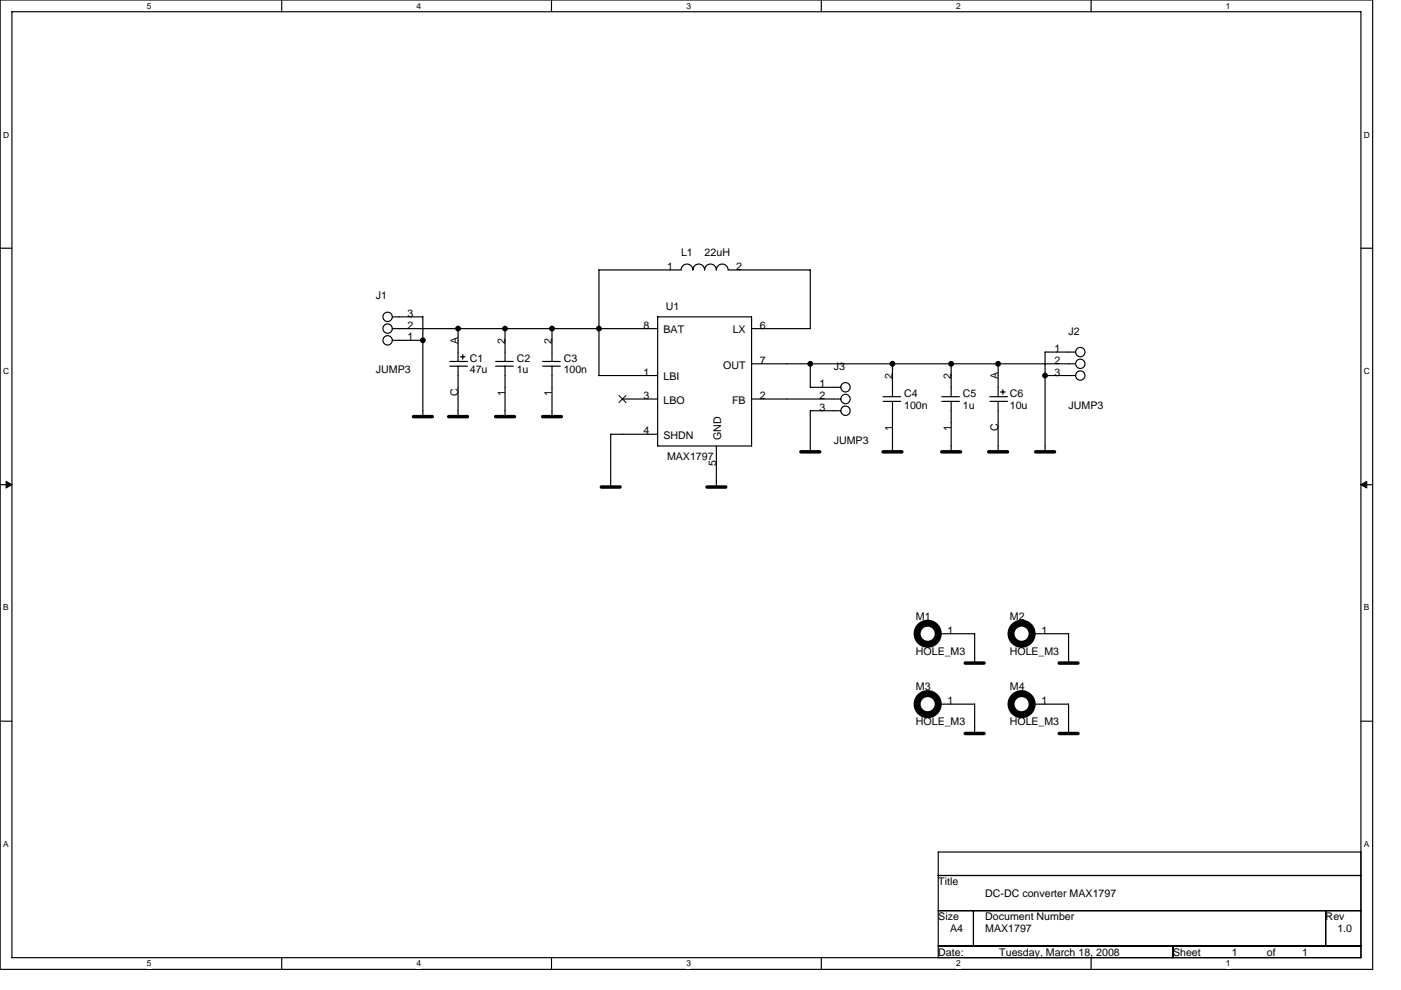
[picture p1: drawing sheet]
<svg xmlns="http://www.w3.org/2000/svg" width="297mm" height="210mm" viewBox="0 0 297 210" stroke-linecap="round" stroke-linejoin="round" font-family="sans-serif">
<path d="M0 0h291v205.6h-291zM2.5 2.5h286v200.6h-286z" fill="none" stroke="#000" stroke-width=".25"/>
<g fill="#fff">
<path d="M31.1 .3h1v1.9h-1z"/>
<path d="M31.1 203.4h1v2h-1z"/>
</g>
<path d="M59.7 0v2.5M59.7 203.1v2.5" fill="none" stroke="#000" stroke-width=".25"/>
<g fill="#fff">
<path d="M88.3 .3h1v1.9h-1z"/>
<path d="M88.3 203.4h1v2h-1z"/>
</g>
<path d="M116.9 0v2.5M116.9 203.1v2.5" fill="none" stroke="#000" stroke-width=".25"/>
<g fill="#fff">
<path d="M145.5 .3h1v1.9h-1z"/>
<path d="M145.5 203.4h1v2h-1z"/>
</g>
<path d="M174.1 0v2.5M174.1 203.1v2.5" fill="none" stroke="#000" stroke-width=".25"/>
<g fill="#fff">
<path d="M202.7 .3h1v1.9h-1z"/>
<path d="M202.7 203.4h1v2h-1z"/>
</g>
<path d="M231.3 0v2.5M231.3 203.1v2.5" fill="none" stroke="#000" stroke-width=".25"/>
<g fill="#fff">
<path d="M259.9 .3h1v1.9h-1z"/>
<path d="M259.9 203.4h1v2h-1z"/>
<path d="M.7 27.6h1.3v2h-1.3z"/>
<path d="M289.2 27.6h1.3v2h-1.3z"/>
<path d="M.7 77.7h1.3v2h-1.3z"/>
<path d="M289.2 77.7h1.3v2h-1.3z"/>
</g>
<path d="M0 52.6h2.5M288.5 52.6h2.5" fill="none" stroke="#000" stroke-width=".25"/>
<g fill="#fff">
<path d="M.7 127.9h1.2v2h-1.2z"/>
<path d="M289.2 127.9h1.2v2h-1.2z"/>
</g>
<path d="M0 102.8h2.5M288.5 102.8h2.5" fill="none" stroke="#000" stroke-width=".25"/>
<path d="M1.3 102.1l1.2 .7-1.2 .7zM288.5 102.8l1.3-.7v1.4z" fill="#000" stroke="#000" stroke-width=".21"/>
<g fill="#fff">
<path d="M.7 178h1.2v2h-1.2z"/>
<path d="M289.2 178h1.2v2h-1.2z"/>
</g>
<g fill="none" stroke="#000" stroke-width=".25">
<path d="M83.2 67.2h6.5M83.2 69.7h56.2M83.2 72.2h6.5M89.7 67.2v21.2M95.4 76.7h3.7M95.4 77.7h3.7M97.1 69.7v7M97.1 77.7v10.7M97.6 75.7h1M98.1 75.2v1M105.1 76.7h3.7M105.1 77.7h3.7"/>
<path d="M107.1 69.7v7M107.1 77.7v10.7M115 76.7h3.8M115 77.7h3.8M117 69.7v7M117 77.7v10.7M139.4 67.2h19.9v27.4h-19.9zM159.3 69.7h12.5v-12.4l-17.4-.1a1.25 1.25 0 0 0-1.3-1.2 1.25 1.25 0 0 0-1.2 1.2 1.25 1.25 0 0 0-1.3-1.2 1.25 1.25 0 0 0-1.2 1.2 1.25 1.25 0 0 0-1.3-1.2 1.25 1.25 0 0 0-1.2 1.2 1.24 1.24 0 0 0-1.2-1.2 1.24 1.24 0 0 0-1.3 1.2l-17.4 .1v22.4h12.4M159.3 77.2h68.8M171.8 77.2v4.9h6.5M189.2 77.2v6.9M201.7 77.2v6.9"/>
<path d="M211.6 77.2v6.9M221.6 79.7h6.5M228.1 74.7h-6.5v21.1M132 84.6h7.4M139.4 92.1h-9.9v11.2M151.9 94.6v8.7M159.3 84.6h19M178.3 87.1h-6.5v8.7M187.2 84.1h3.8M187.2 85.1h3.8M189.2 85.1v10.7M199.7 84.1h3.7"/>
<path d="M199.7 85.1h3.7M201.7 85.1v10.7M209.9 84.1h3.7M209.9 85.1h3.7M211.6 85.1v10.7M212.1 83.1h1M212.6 82.6v1M198.9 134.4h7.7v6.2M218.8 134.4h7.8v6.2M0 153h2.5M198.9 149.4h7.7v6.2M218.8 149.4h7.8v6.2"/>
<path d="M288.5 153h2.5M198.9 180.7h89.6v22.4h-89.6zM198.9 185.7h89.6M198.9 193.2h89.6M206.4 193.2v7.4M281.1 193.2v7.4M198.9 200.6h89.6M248.7 200.6v2.5"/>
<circle cx="82.2" cy="69.7" r=".99"/>
<circle cx="82.2" cy="72.2" r=".99"/>
<circle cx="82.2" cy="67.2" r=".99"/>
<circle cx="229" cy="79.7" r=".99"/>
<circle cx="229" cy="77.2" r=".99"/>
<circle cx="229" cy="74.7" r=".99"/>
<circle cx="179.3" cy="84.6" r=".99"/>
<circle cx="179.3" cy="82.1" r=".99"/>
<circle cx="179.3" cy="87.1" r=".99"/>
</g>
<g fill="none" stroke="#000" stroke-width=".74">
<path d="M87.7 88.4h3.9M95.1 88.4h4M105.1 88.4h4M115 88.4h4M169.8 95.8h4M187.2 95.8h4M199.7 95.8h4M209.6 95.8h4M219.6 95.8h4M127.5 103.3h4M149.9 103.3h4M204.7 140.6h3.9"/>
<path d="M204.7 155.6h3.9M224.6 140.6h4M224.6 155.6h4"/>
</g>
<path d="M131.2 83.9l1.5 1.5M132.7 83.9l-1.5 1.5" fill="none" stroke="#000" stroke-width=".21"/>
<g fill="none" stroke="#000" stroke-width="1.5">
<circle cx="196.7" cy="134.4" r="2.24"/>
<circle cx="216.6" cy="134.4" r="2.24"/>
<circle cx="196.7" cy="149.4" r="2.24"/>
<circle cx="216.6" cy="149.4" r="2.24"/>
</g>
<g fill="#000" stroke="#000" stroke-width=".25">
<circle cx="89.6" cy="72.2" r=".5"/>
<circle cx="97.1" cy="69.7" r=".49"/>
<circle cx="107.1" cy="69.7" r=".49"/>
<circle cx="117" cy="69.7" r=".49"/>
<circle cx="127" cy="69.7" r=".5"/>
<circle cx="171.8" cy="77.2" r=".5"/>
<circle cx="189.2" cy="77.2" r=".5"/>
<circle cx="201.7" cy="77.2" r=".5"/>
<circle cx="211.6" cy="77.2" r=".5"/>
<circle cx="221.6" cy="79.6" r=".49"/>
</g>
<g font-size="2.2">
<text x="141.4" y="57.2">1</text>
<text x="144.4" y="54.3">L1</text>
<text x="149.4" y="54.3">22uH</text>
<text x="156.1" y="57.2">2</text>
<text x="79.7" y="63.5">J1</text>
<text x="141.2" y="65.8">U1</text>
<text x="86.4" y="69.7">2</text>
<text x="86.4" y="67.2">3</text>
<text x="136.4" y="69.7">8</text>
<text x="140.7" y="70.7">BAT</text>
<text x="155.3" y="70.7">LX</text>
<text x="161.1" y="69.7">6</text>
<text x="226.6" y="71">J2</text>
<text x="86.4" y="72.2">1</text>
<text x="97.1" y="72.9" transform="rotate(-90 97.1 72.9)">A</text>
<text x="99.6" y="76.7">C1</text>
<text x="107.1" y="72.9" transform="rotate(-90 107.1 72.9)">2</text>
<text x="109.6" y="76.7">C2</text>
<text x="117" y="72.9" transform="rotate(-90 117 72.9)">2</text>
<text x="119.5" y="76.7">C3</text>
<text x="161.1" y="77.2">7</text>
<text x="223.6" y="74.7">1</text>
<text x="223.6" y="77.2">2</text>
<text x="79.7" y="79.2">JUMP3</text>
<text x="97.1" y="84" transform="rotate(-90 97.1 84)">C</text>
<text x="99.6" y="79.2">47u</text>
<text x="107.1" y="84" transform="rotate(-90 107.1 84)">1</text>
<text x="109.6" y="79.2">1u</text>
<text x="117" y="84" transform="rotate(-90 117 84)">1</text>
<text x="119.5" y="79.2">100n</text>
<text x="136.4" y="79.7">1</text>
<text x="140.7" y="80.7">LBI</text>
<text x="153.3" y="78.2">OUT</text>
<text x="173.8" y="82.1">1</text>
<text x="176.8" y="78.5">J3</text>
<text x="189.2" y="80.4" transform="rotate(-90 189.2 80.4)">2</text>
<text x="201.7" y="80.4" transform="rotate(-90 201.7 80.4)">2</text>
<text x="211.6" y="80.4" transform="rotate(-90 211.6 80.4)">A</text>
<text x="223.6" y="79.7">3</text>
<text x="136.4" y="84.6">3</text>
<text x="140.7" y="85.6">LBO</text>
<text x="155.2" y="85.6">FB</text>
<text x="161.1" y="84.6">2</text>
<text x="173.8" y="84.6">2</text>
<text x="173.8" y="87.1">3</text>
<text x="191.7" y="84.2">C4</text>
<text x="191.7" y="86.7">100n</text>
<text x="204.2" y="84.2">C5</text>
<text x="204.2" y="86.7">1u</text>
<text x="214.1" y="84.2">C6</text>
<text x="214.1" y="86.7">10u</text>
<text x="226.6" y="86.7">JUMP3</text>
<text x="136.4" y="92.1">4</text>
<text x="140.7" y="93.1">SHDN</text>
<text x="152.9" y="93.4" transform="rotate(-90 152.9 93.4)">GND</text>
<text x="176.8" y="94.1">JUMP3</text>
<text x="189.2" y="91.4" transform="rotate(-90 189.2 91.4)">1</text>
<text x="201.7" y="91.4" transform="rotate(-90 201.7 91.4)">1</text>
<text x="211.6" y="91.4" transform="rotate(-90 211.6 91.4)">C</text>
<text x="141.4" y="97.6">MAX1797</text>
<text x="151.9" y="98.9" transform="rotate(-90 151.9 98.9)">5</text>
<text x="194.2" y="131.5">M1</text>
<text x="214.1" y="131.5">M2</text>
<text x="200.9" y="134.4">1</text>
<text x="220.8" y="134.4">1</text>
<text x="194.2" y="138.9">HOLE_M3</text>
<text x="214.1" y="138.9">HOLE_M3</text>
<text x="194.2" y="146.4">M3</text>
<text x="200.9" y="149.3">1</text>
<text x="214.1" y="146.4">M4</text>
<text x="220.8" y="149.3">1</text>
<text x="194.2" y="153.9">HOLE_M3</text>
<text x="214.1" y="153.9">HOLE_M3</text>
<text x="198.9" y="187.7">Title</text>
<text x="208.9" y="190.2">DC-DC converter MAX1797</text>
<text x="198.9" y="195.2">Size</text>
<text x="201.4" y="197.7">A4</text>
<text x="208.9" y="195.2">Document Number</text>
<text x="208.9" y="197.7">MAX1797</text>
<text x="281.1" y="195.2">Rev</text>
<text x="283.6" y="197.7">1.0</text>
<text x="198.9" y="202.7">Date:</text>
<text x="211.9" y="202.7">Tuesday, March 18, 2008</text>
<text x="248.7" y="202.7">Sheet</text>
<text x="261.2" y="202.7">1</text>
<text x="268.6" y="202.7">of</text>
<text x="276.1" y="202.7">1</text>
</g>
<g font-size="1.8">
<text x="31.1" y="1.9">5</text>
<text x="88.3" y="1.9">4</text>
<text x="145.5" y="1.9">3</text>
<text x="202.7" y="1.9">2</text>
<text x="259.9" y="1.9">1</text>
<text x=".7" y="29.2">D</text>
<text x="289.2" y="29.2">D</text>
<text x=".7" y="79.3">C</text>
<text x="289.2" y="79.3">C</text>
<text x=".7" y="129.5">B</text>
<text x="289.2" y="129.5">B</text>
<text x=".7" y="179.6">A</text>
<text x="289.2" y="179.6">A</text>
<text x="31.1" y="205">5</text>
<text x="88.3" y="205">4</text>
<text x="145.5" y="205">3</text>
<text x="202.7" y="205">2</text>
<text x="259.9" y="205">1</text>
</g>
</svg>
